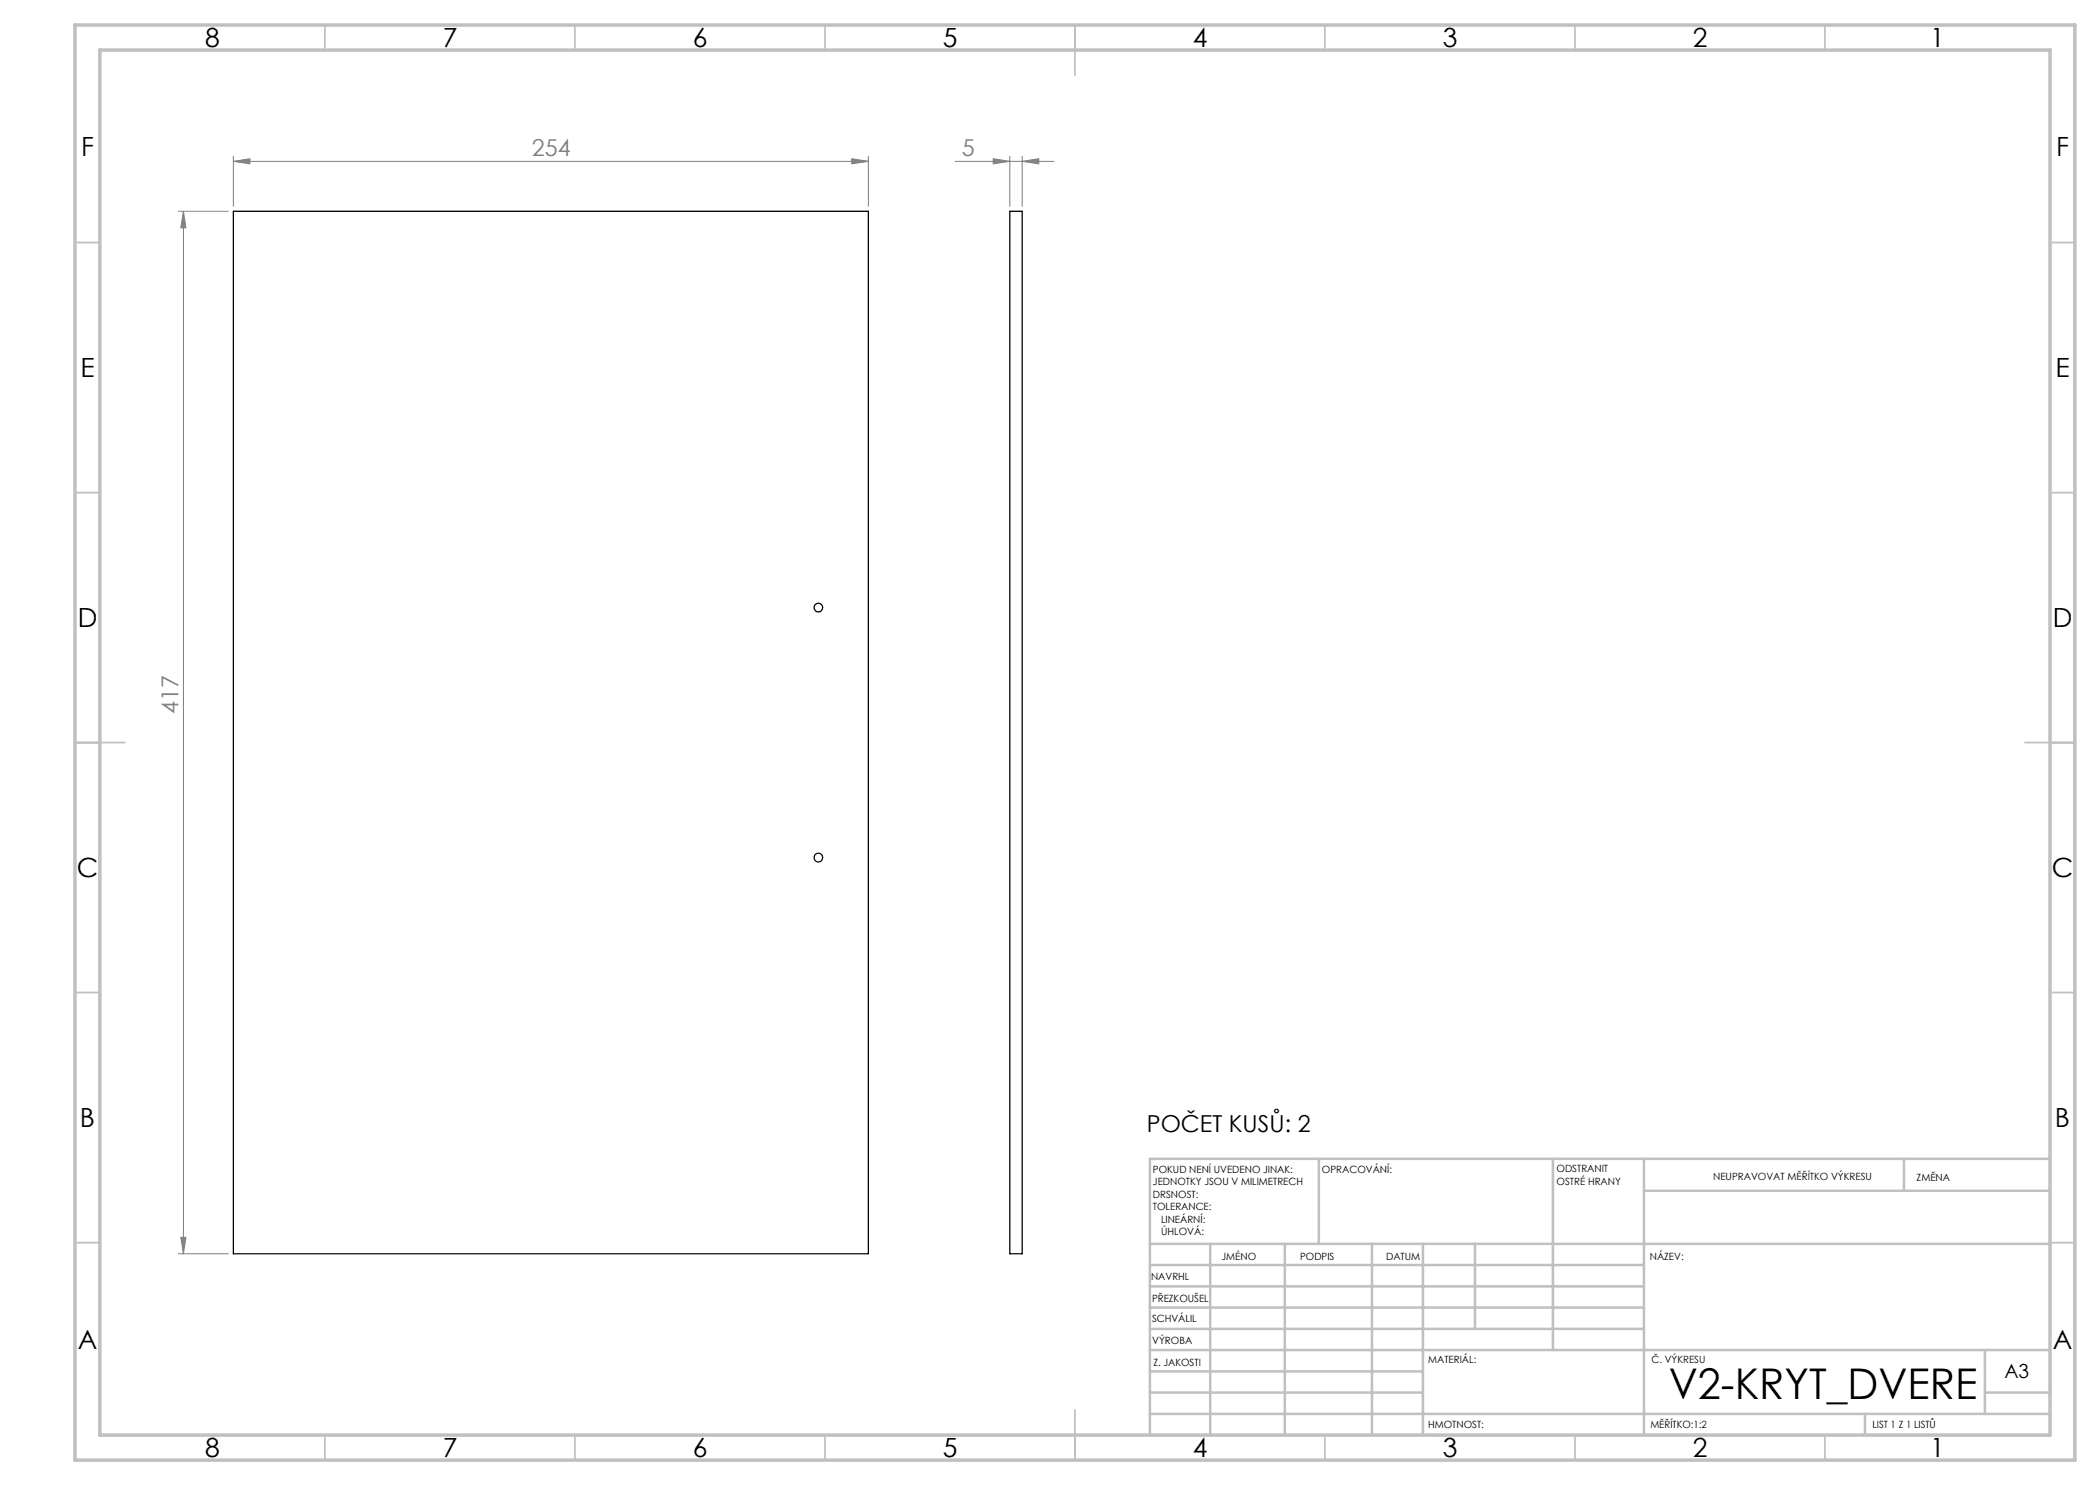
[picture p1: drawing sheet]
<svg xmlns="http://www.w3.org/2000/svg" width="420mm" height="297mm" viewBox="0 0 420 297" stroke-linecap="round" stroke-linejoin="round" font-family="sans-serif">
<g fill="none" stroke="#808080" stroke-width=".2">
<path d="M46.7 32.3l3.3-.6v1.1zM46.7 31.3v10M46.7 32.3h127M170.4 31.7l3.3 .6-3.3 .5zM173.7 31.3v10M191 32.3h19.8M198.6 31.7l3.4 .6-3.4 .5zM202 31.3v10M204.4 32.3l3.4-.6v1.1zM204.4 31.3v10M35.7 42.3h10M36.7 42.3l.5 3.3h-1z"/>
<path d="M36.7 42.3v208.5M35.7 250.8h10M36.2 247.5h1l-.5 3.3z"/>
</g>
<g fill="none" stroke="#c0c0c0" stroke-width=".35">
<path d="M65 5v5M115 5v5M165 5v5M215 5v10M265 5v5M315 5v5M365 5v5M15 48.5h5M410 48.5h5M15 98.5h5M410 98.5h5M15 148.5h10"/>
<path d="M405 148.5h10M15 198.5h5M410 198.5h5M15 248.5h5M410 248.5h5M65 287v5M115 287v5M165 287v5M215 282v10M265 287v5M315 287v5M365 287v5"/>
</g>
<g fill="none" stroke="#c0c0c0" stroke-width=".5">
<path d="M263.8 231.8v17M310.6 231.8v38.2M328.8 231.8v55.2M328.8 238.2h81.2M380.8 231.8v6.4M410 231.8h-180v55.2M230 248.8h180M230 257.3h98.8M230 253h98.8M242 248.8v38.2M257 248.8v38.2M274.4 248.8v38.2"/>
<path d="M284.6 248.8v38.2M295 248.8v17M230 265.8h98.8M230 261.5h98.8M230 278.5h54.6M230 274.3h54.6M230 270h180M397 278.5h13M397 270v12.8M230 282.8h180M373 282.8v4.2"/>
</g>
<path d="M15 5h400v287h-400zM20 10h390v277h-390z" fill="none" stroke="#c0c0c0" stroke-width=".7"/>
<g fill="#808080">
<path d="M170.4 31.7l3.3 .6-3.3 .5zM46.7 32.3l3.3-.6v1.1z"/>
<path d="M198.6 31.7l3.4 .6-3.4 .5zM204.4 32.3l3.4-.6v1.1z"/>
<path d="M36.7 42.3l.5 3.3h-1zM36.2 247.5h1l-.5 3.3z"/>
</g>
<g fill="none" stroke="#000" stroke-width=".25">
<path d="M46.7 42.3h127v208.5h-127zM202 42.3h2.4v208.5h-2.4z"/>
<circle cx="163.7" cy="121.5" r=".87"/>
<circle cx="163.7" cy="171.5" r=".88"/>
</g>
<text font-size="8.5" x="333.8" y="279.7">V2-KRYT_DVERE</text>
<g font-size="5.3">
<text x="41" y="9.5">8</text>
<text x="88.5" y="9.5">7</text>
<text x="138.5" y="9.5">6</text>
<text x="188.5" y="9.5">5</text>
<text x="238.5" y="9.5">4</text>
<text x="288.5" y="9.5">3</text>
<text x="338.5" y="9.5">2</text>
<text x="386" y="9.5">1</text>
<text x="16.2" y="31.2">F</text>
<text x="411.2" y="31.2">F</text>
<text x="16.1" y="75.5">E</text>
<text x="411.1" y="75.5">E</text>
<text x="15.5" y="125.5">D</text>
<text x="410.5" y="125.5">D</text>
<text x="15.4" y="175.5">C</text>
<text x="410.4" y="175.5">C</text>
<text x="16" y="225.5">B</text>
<text x="411" y="225.5">B</text>
<text x="15.5" y="269.7">A</text>
<text x="410.5" y="269.7">A</text>
<text x="41" y="291.5">8</text>
<text x="88.5" y="291.5">7</text>
<text x="138.5" y="291.5">6</text>
<text x="188.5" y="291.5">5</text>
<text x="238.5" y="291.5">4</text>
<text x="288.5" y="291.5">3</text>
<text x="338.5" y="291.5">2</text>
<text x="386" y="291.5">1</text>
</g>
<g font-size="4.7" fill="#808080">
<text x="106.4" y="31.2">254</text>
<text x="192.3" y="31.2">5</text>
<text x="35.7" y="142.7" transform="rotate(-90 35.7 142.7)">417</text>
</g>
<text font-size="4.7" x="229.4" y="226.4">POČET KUSŮ: 2</text>
<text font-size="3.9" x="400.9" y="275.5">A3</text>
<g font-size="2">
<text x="230.6" y="234.6">POKUD NENÍ UVEDENO JINAK:</text>
<text x="230.6" y="237.1">JEDNOTKY JSOU V MILIMETRECH</text>
<text x="230.6" y="239.6">DRSNOST:</text>
<text x="264.4" y="234.6">OPRACOVÁNÍ:</text>
<text x="311.3" y="234.5">ODSTRANIT</text>
<text x="311.3" y="237">OSTRÉ HRANY</text>
<text x="342.6" y="236">NEUPRAVOVAT MĚŘÍTKO VÝKRESU</text>
<text x="383.3" y="236.2">ZMĚNA</text>
<text x="230.6" y="242.1">TOLERANCE:</text>
<text x="232.2" y="244.6">LINEÁRNÍ:</text>
<text x="232.2" y="247.1">ÚHLOVÁ:</text>
<text x="244.3" y="252">JMÉNO</text>
<text x="260" y="251.9">PODPIS</text>
<text x="277.2" y="251.9">DATUM</text>
<text x="330" y="251.9">NÁZEV:</text>
<text x="230.2" y="256.1">NAVRHL</text>
<text x="230.4" y="260.3">PŘEZKOUŠEL</text>
<text x="230.4" y="264.4">SCHVÁLIL</text>
<text x="230.5" y="268.8">VÝROBA</text>
<text x="230.7" y="273.1">Z. JAKOSTI</text>
<text x="285.6" y="272.5">MATERIÁL:</text>
<text x="330.3" y="272.5">Č. VÝKRESU</text>
<text x="285.6" y="285.5">HMOTNOST:</text>
<text x="330.1" y="285.6">MĚŘÍTKO:1:2</text>
<text x="374.5" y="285.6">LIST 1 Z 1 LISTŮ</text>
</g>
</svg>
